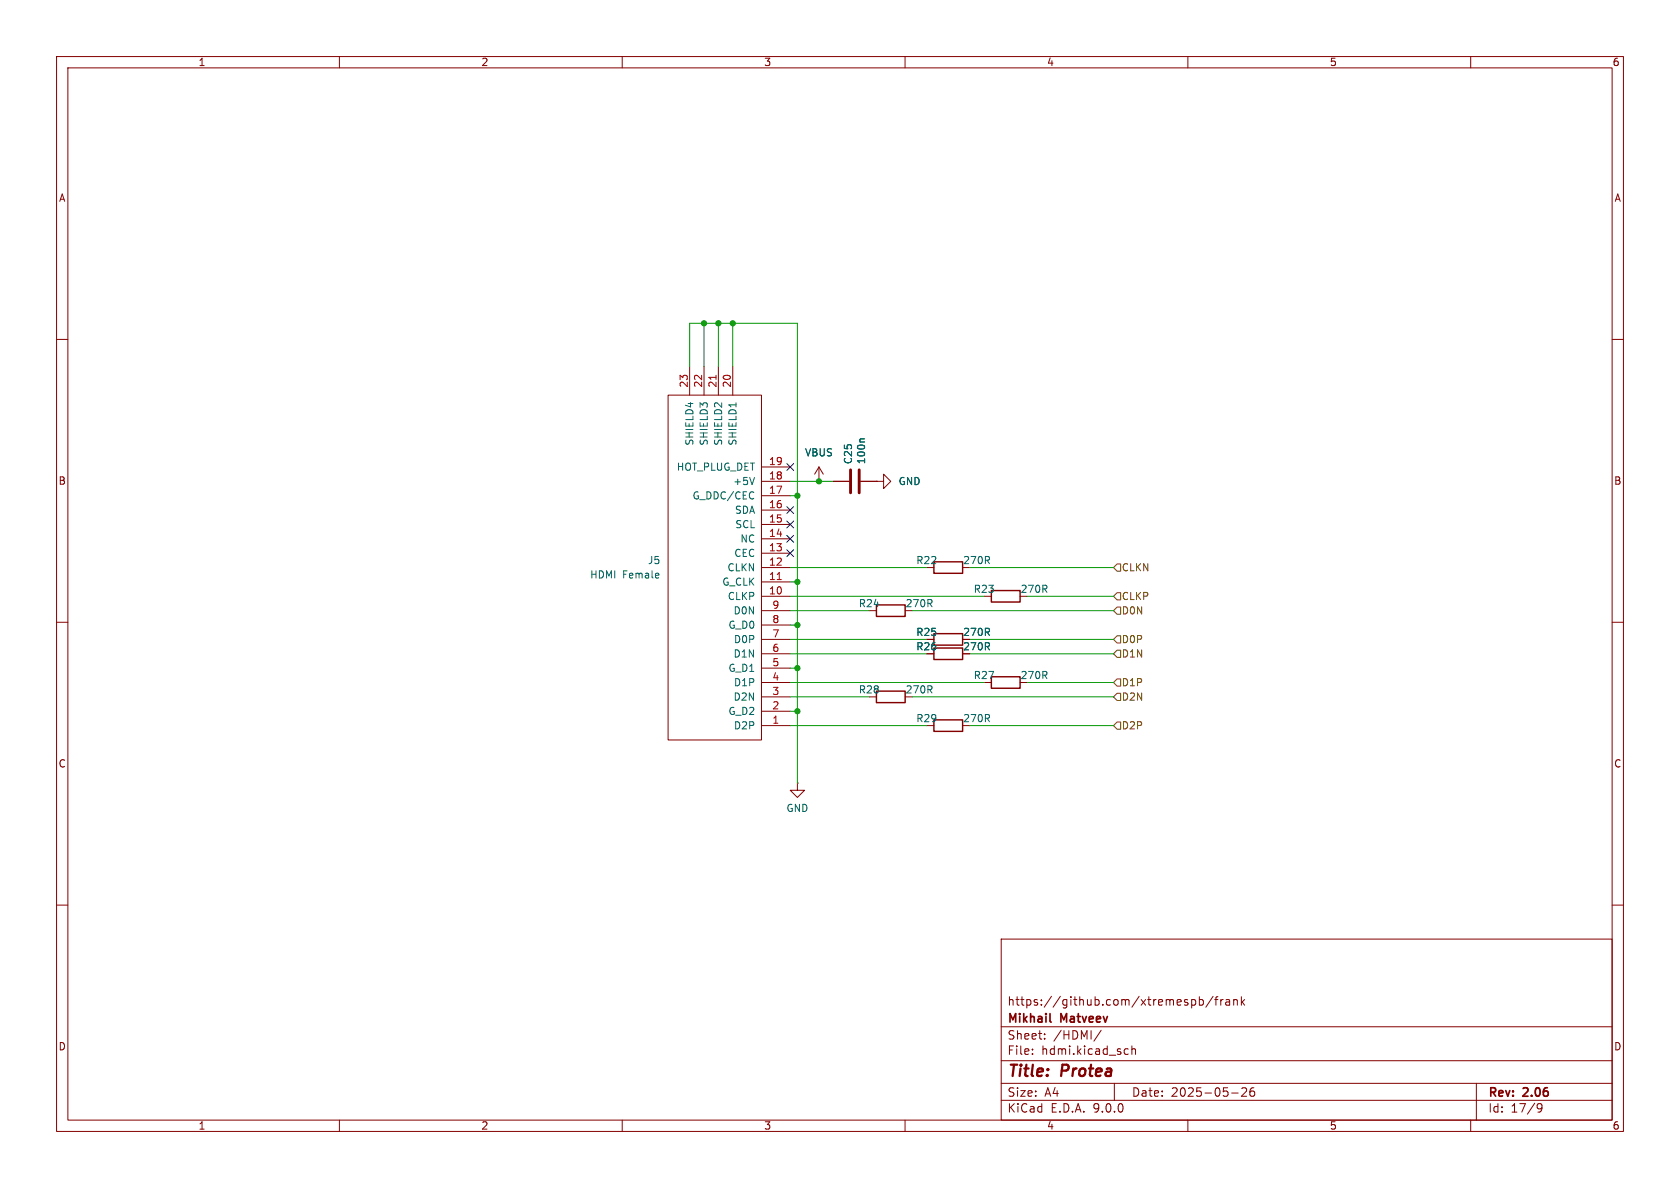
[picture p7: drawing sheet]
<svg xmlns="http://www.w3.org/2000/svg" width="297mm" height="210mm" viewBox="0 0 297 210" stroke-linecap="round" stroke-linejoin="round" font-family="sans-serif">
<g fill="none" stroke="#840000" stroke-width=".18">
<path d="M10 10h277v190h-277zM12 12h273v186h-273zM60 10v2M110 10v2M160 10v2M210 10v2M260 10v2M10 60h2M118.1 69.9h16.5v60.9h-16.5zM121.9 64.8v5.1M124.5 64.8v5.1M127 64.8v5.1"/>
<path d="M129.5 64.8v5.1M285 60h2M134.6 97.8h5.1M134.6 95.3h5.1M134.6 92.7h5.1M134.6 90.2h5.1M134.6 87.6h5.1M134.6 85.1h5.1M134.6 82.6h5.1M144.8 85.1h.1M144.8 82.6l-.8 1.2M144.8 82.6l.7 1.2"/>
<path d="M144.8 82.6v2.5M147.3 85.1h2.8M152.1 85.1h2.8M154.9 85.1h1.3v-1.3l1.3 1.3-1.3 1.3v-1.3M154.9 85.1h.1M10 110h2M134.6 118.1h5.1M134.6 115.6h5.1M134.6 113h5.1M134.6 110.5h5.1M134.6 108h5.1M134.6 105.4h5.1"/>
<path d="M134.6 102.9h5.1M134.6 100.3h5.1M285 110h2M134.6 128.3h5.1M134.6 125.7h5.1M134.6 123.2h5.1M134.6 120.7h5.1M141 138.4v1.3h1.2l-1.2 1.3-1.3-1.3h1.3M141 138.4h.1M10 160h2M177 166h108v32h-108zM210.7 176.8l.4-.1 .3 .3v.4l-.2 .2h-.5"/>
<path d="M212 176.8l.5-.1 .2 .3v.4l-.1 .2h-.6M212 176.2v1.5M214.5 176.1l-1.3 2M214.7 176.7h.6M215.3 176.2l-.3 .2v1.3M215.8 176.7v1M216.2 176.7l-.2 .1-.2 .2M216.7 176.8h.6l.1 .9M217.4 177.1h-.5a.29 .29 0 0 0-.2 .3 .29 .29 0 0 0 .2 .3l.5-.1M218.1 176.8l.2-.1 .4 .1v.9M218.1 176.7v1M219.5 176.2v1.5"/>
<path d="M219.6 177.1l.4 .6M220 176.7l-.5 .6M285 160h2M60 198v2M110 198v2M160 198v2M177 194.5h108M177 191.5h108M177 187.5h108M177 181.5h108M182.5 186.3v.1M182.5 185.5v.1"/>
<path d="M184.7 183.6v.1M184.7 182.8v.1M194.7 182.1l-1.3 2M197 191.5v3M199 185.4l.5 .1M199.5 186.3l-.5 .1M200.1 185.5l.2-.1 .4 .1v.9M200.1 184.9v1.5M210 198v2M217.7 193.2h1.2M219.5 192.4l.6-.1 .2 .1 .1 .3-.9 1.1h.9M221.7 192.3a.59 .59 0 0 0-.7 .6v.6l.1 .2 .4 .1 .2-.1 .1-.5-.1-.3h-.5l-.2 .3"/>
<path d="M260 198v2M261 191.5v6.5M271.7 195.4l.3-.3 .5 .1a.99 .99 0 0 1-.3 1.4h-.3M271.7 195.7l.3 .3h.3l.3-.3"/>
</g>
<path d="M185.6 180.5l.2 .2" fill="none" stroke="#840000" stroke-width=".3"/>
<path d="M126.6 66.3v.8M137.4 102.5h.7" fill="none" stroke="#a90000" stroke-width=".18"/>
<path d="M130.1 71.2v.7M152.9 77.6h-.7l-.2 .2M133.4 84.4l-.4 1.3" fill="none" stroke="#006464" stroke-width=".18"/>
<path d="M165.1 99.3h5.1v2h-5.1zM154.9 106.9h5.1v2.1h-5.1zM165.1 112h5.1v2h-5.1zM165.1 114.6h5.1v2h-5.1zM175.3 119.6h5v2.1h-5zM175.3 104.4h5v2h-5zM154.9 122.2h5.1v2h-5.1zM165.1 127.3h5.1v2h-5.1z" fill="none" stroke="#840000" stroke-width=".25"/>
<path d="M150.4 83.1v4M151.9 83.1v4" fill="none" stroke="#840000" stroke-width=".51"/>
<path d="M197.5 99.7h.6v1.3h-.6l-.7-.7zM197.5 112.4h.6v1.3h-.6l-.7-.7zM197.5 114.9h.6v1.3h-.6l-.7-.6zM197.5 104.8h.6v1.2h-.6l-.7-.6zM197.5 107.3h.6v1.3h-.6l-.7-.6zM197.5 120h.6v1.3h-.6l-.7-.6zM197.5 122.6h.6v1.2h-.6l-.7-.6zM197.5 127.6h.6v1.3h-.6l-.7-.6z" fill="none" stroke="#725600" stroke-width=".18"/>
<g fill="none" stroke="#009600" stroke-width=".18">
<path d="M124.5 57.2v7.6M127 57.2v7.6M129.5 57.2v7.6M121.9 64.8v-7.6h19.1v81.2M139.7 85.1h7.6M139.7 87.6h1.3M139.7 118.1h1.3M139.7 100.3h24.1M139.7 108h14M139.7 113h24.1M139.7 115.6h24.1M139.7 105.4h34.3"/>
<path d="M139.7 110.5h1.3M139.7 102.9h1.3M161.3 108h35.5M171.4 100.3h25.4M171.4 113h25.4M171.4 115.6h25.4M181.6 105.4h15.2M139.7 120.7h34.3M139.7 128.3h24.1M139.7 123.2h14M139.7 125.7h1.3M161.3 123.2h35.5"/>
<path d="M171.4 128.3h25.4M181.6 120.7h15.2"/>
</g>
<path d="M139.1 81.9l1.2 1.3M139.1 89.6l1.2 1.2M139.1 94.6l1.2 1.3M139.1 97.2l1.2 1.2M139.1 92.1l1.2 1.2M140.3 81.9l-1.2 1.3M140.3 89.6l-1.2 1.2M140.3 94.6l-1.2 1.3M140.3 97.2l-1.2 1.2M140.3 92.1l-1.2 1.2" fill="none" stroke="#000084" stroke-width=".18"/>
<g fill="#009600" stroke="#009600" stroke-width=".18">
<circle cx="141" cy="102.9" r=".46"/>
<circle cx="141" cy="118.1" r=".46"/>
<circle cx="141" cy="110.5" r=".46"/>
<circle cx="141" cy="125.7" r=".46"/>
<circle cx="144.8" cy="85.1" r=".46"/>
<circle cx="129.5" cy="57.2" r=".46"/>
<circle cx="124.5" cy="57.2" r=".46"/>
<circle cx="127" cy="57.2" r=".46"/>
<circle cx="141" cy="87.6" r=".46"/>
</g>
<g font-size="2.8" fill="#840000">
<text x="178" y="190.9">Title:</text>
<text x="187.7" y="190.9">Protea</text>
</g>
<g font-size="2.1" fill="#840000">
<text x="178" y="178">https://github.com/xtremespb/frank</text>
<text x="178" y="184">Sheet:</text>
<text x="178" y="181.2">Mikhail</text>
<text x="186.2" y="184">/HDMI/</text>
<text x="187.6" y="181.2">Matveev</text>
<text x="178" y="186.7">File:</text>
<text x="184.1" y="186.7">hdmi.kicad_sch</text>
<text x="178" y="196.9">KiCad</text>
<text x="178" y="194.1">Size:</text>
<text x="184.7" y="194.1">A4</text>
<text x="185.7" y="196.9">E.D.A.</text>
<text x="193.3" y="196.9">9.0.0</text>
<text x="200" y="194.1">Date:</text>
<text x="207" y="194.1">2025-05-26</text>
<text x="263" y="194.3">Rev:</text>
<text x="263" y="196.9">Id:</text>
<text x="267.1" y="196.9">17/9</text>
<text x="269.4" y="194.3">2.06</text>
</g>
<g font-size="1.8" fill="#840000">
<text x="35" y="11.9">1</text>
<text x="85" y="11.9">2</text>
<text x="135" y="11.9">3</text>
<text x="185" y="11.9">4</text>
<text x="235" y="11.9">5</text>
<text x="285" y="11.9">6</text>
<text x="10.3" y="35.9">A</text>
<text x="285.3" y="35.9">A</text>
<text x="10.3" y="85.9">B</text>
<text x="285.3" y="85.9">B</text>
<text x="161.9" y="112.6">R25</text>
<text x="170.2" y="112.6">270R</text>
<text x="161.9" y="115.2">R26</text>
<text x="170.2" y="115.2">270R</text>
<text x="10.3" y="135.9">C</text>
<text x="285.3" y="135.9">C</text>
<text x="10.3" y="185.9">D</text>
<text x="285.3" y="185.9">D</text>
<text x="35" y="199.9">1</text>
<text x="85" y="199.9">2</text>
<text x="135" y="199.9">3</text>
<text x="185" y="199.9">4</text>
<text x="235" y="199.9">5</text>
<text x="285" y="199.9">6</text>
</g>
<g font-size="1.8" fill="#a90000">
<text x="121.7" y="68.6" transform="rotate(-90 121.7 68.6)">23</text>
<text x="124.2" y="68.6" transform="rotate(-90 124.2 68.6)">22</text>
<text x="126.7" y="68.6" transform="rotate(-90 126.7 68.6)">21</text>
<text x="129.3" y="68.6" transform="rotate(-90 129.3 68.6)">20</text>
<text x="135.8" y="82.3">19</text>
<text x="135.8" y="89.9">16</text>
<text x="135.8" y="87.4">17</text>
<text x="135.8" y="84.8">18</text>
<text x="135.8" y="95">14</text>
<text x="135.8" y="92.5">15</text>
<text x="135.8" y="100.1">12</text>
<text x="135.8" y="97.5">13</text>
<text x="135.8" y="105.2">10</text>
<text x="135.8" y="102.6">11</text>
<text x="136.5" y="107.7">9</text>
<text x="136.5" y="112.8">7</text>
<text x="136.5" y="110.2">8</text>
<text x="136.5" y="117.9">5</text>
<text x="136.5" y="115.3">6</text>
<text x="136.5" y="125.5">2</text>
<text x="136.5" y="122.9">3</text>
<text x="136.5" y="120.4">4</text>
<text x="136.5" y="128">1</text>
</g>
<g font-size="1.8" fill="#006464">
<text x="119.6" y="83.4">HOT_PLUG_DET</text>
<text x="122.8" y="78.9" transform="rotate(-90 122.8 78.9)">SHIELD4</text>
<text x="125.3" y="78.9" transform="rotate(-90 125.3 78.9)">SHIELD3</text>
<text x="127.9" y="78.9" transform="rotate(-90 127.9 78.9)">SHIELD2</text>
<text x="130.4" y="78.9" transform="rotate(-90 130.4 78.9)">SHIELD1</text>
<text x="142.2" y="80.9">VBUS</text>
<text x="150.8" y="82.2" transform="rotate(-90 150.8 82.2)">C25</text>
<text x="153.1" y="82.2" transform="rotate(-90 153.1 82.2)">100n</text>
<text x="122.3" y="88.5">G_DDC/CEC</text>
<text x="129.5" y="86">+5V</text>
<text x="158.8" y="86">GND</text>
<text x="129.8" y="91">SDA</text>
<text x="129.9" y="93.6">SCL</text>
<text x="114.5" y="99.9">J5</text>
<text x="128.5" y="101.2">CLKN</text>
<text x="129.7" y="98.7">CEC</text>
<text x="130.8" y="96.1">NC</text>
<text x="161.9" y="99.9">R22</text>
<text x="170.2" y="99.9">270R</text>
<text x="104.2" y="102.5">HDMI</text>
<text x="110.1" y="102.5">Female</text>
<text x="127.6" y="103.7">G_CLK</text>
<text x="128.6" y="106.3">CLKP</text>
<text x="151.7" y="107.5">R24</text>
<text x="160" y="107.5">270R</text>
<text x="172" y="105">R23</text>
<text x="180.3" y="105">270R</text>
<text x="128.7" y="111.4">G_D0</text>
<text x="129.6" y="108.8">D0N</text>
<text x="129.7" y="113.9">D0P</text>
<text x="128.7" y="119">G_D1</text>
<text x="129.6" y="116.4">D1N</text>
<text x="129.6" y="124.1">D2N</text>
<text x="129.7" y="121.5">D1P</text>
<text x="151.7" y="122.8">R28</text>
<text x="160" y="122.8">270R</text>
<text x="172" y="120.2">R27</text>
<text x="180.3" y="120.2">270R</text>
<text x="128.7" y="126.6">G_D2</text>
<text x="129.7" y="129.1">D2P</text>
<text x="161.9" y="127.9">R29</text>
<text x="170.2" y="127.9">270R</text>
<text x="138.9" y="143.7">GND</text>
</g>
<g font-size="1.8" fill="#725600">
<text x="198.2" y="101.2">CLKN</text>
<text x="198.2" y="106.3">CLKP</text>
<text x="198.2" y="113.9">D0P</text>
<text x="198.2" y="108.8">D0N</text>
<text x="198.2" y="116.4">D1N</text>
<text x="198.2" y="121.5">D1P</text>
<text x="198.2" y="124.1">D2N</text>
<text x="198.2" y="129.1">D2P</text>
</g>
</svg>
